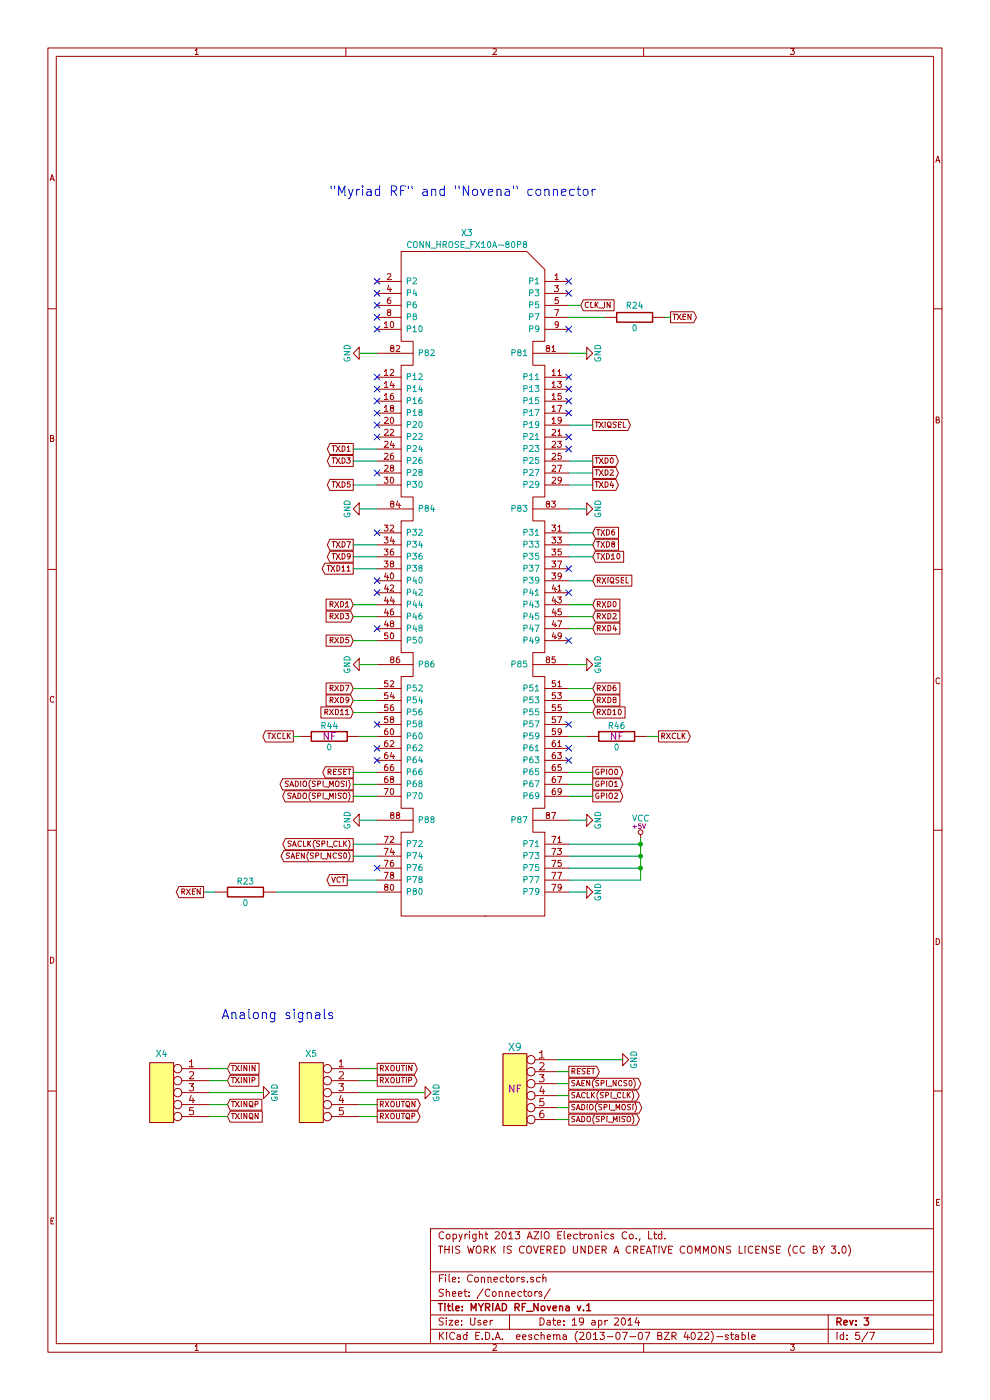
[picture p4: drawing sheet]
EESchema Schematic File Version 2
LIBS:power
LIBS:MYRIAD_RF-cache
EELAYER 27 0
EELAYER END
$Descr User 8266 11692
encoding utf-8
Sheet 5 7
Title "MYRIAD RF_Novena v.1"
Date "19 apr 2014"
Rev "3"
Comp ""
Comment1 "THIS WORK IS COVERED UNDER A CREATIVE COMMONS LICENSE (CC BY 3.0)"
Comment2 "Copyright 2013 AZIO Electronics Co., Ltd."
Comment3 ""
Comment4 ""
$EndDescr
Text GLabel 5500 6150 2    45   Output ~ 0
RXCLK
Text GLabel 5600 2650 2    45   Output ~ 0
TXEN
Text GLabel 4850 2550 2    45   Input ~ 0
CLK_IN
Text GLabel 1700 7450 0    45   Output ~ 0
RXEN
Text GLabel 2950 7150 0    45   Output ~ 0
SAEN(SPI_NCS0)
Text GLabel 2950 7050 0    45   Output ~ 0
SACLK(SPI_CLK)
Text GLabel 2950 6650 0    45   Output ~ 0
SADO(SPI_MISO)
Text GLabel 2950 6550 0    45   Output ~ 0
SADIO(SPI_MOSI)
Text GLabel 2450 6150 0    45   Output ~ 0
TXCLK
Text GLabel 2950 6450 0    45   Output ~ 0
RESET
$Comp
L GND #PWR067
U 1 1
P 3000 6850
F 0 "#PWR067" H 3000 6950 50  0001 C CNN
F 1 "GND" H 3000 6750 50  0000 C CNN
F 2 "" H 3000 6850 60  0001 C CNN
F 3 "" H 3000 6850 60  0001 C CNN
	1    3000 6850
	0    1    1    0   
$EndComp
$Comp
L GND #PWR068
U 1 1
P 3000 5550
F 0 "#PWR068" H 3000 5650 50  0001 C CNN
F 1 "GND" H 3000 5450 50  0000 C CNN
F 2 "" H 3000 5550 60  0001 C CNN
F 3 "" H 3000 5550 60  0001 C CNN
	1    3000 5550
	0    1    1    0   
$EndComp
$Comp
L GND #PWR069
U 1 1
P 3000 4250
F 0 "#PWR069" H 3000 4350 50  0001 C CNN
F 1 "GND" H 3000 4150 50  0000 C CNN
F 2 "" H 3000 4250 60  0001 C CNN
F 3 "" H 3000 4250 60  0001 C CNN
	1    3000 4250
	0    1    1    0   
$EndComp
$Comp
L GND #PWR070
U 1 1
P 3000 2950
F 0 "#PWR070" H 3000 3050 50  0001 C CNN
F 1 "GND" H 3000 2850 50  0000 C CNN
F 2 "" H 3000 2950 60  0001 C CNN
F 3 "" H 3000 2950 60  0001 C CNN
	1    3000 2950
	0    1    1    0   
$EndComp
$Comp
L GND #PWR071
U 1 1
P 4900 2950
F 0 "#PWR071" H 4900 3050 50  0001 C CNN
F 1 "GND" H 4900 2850 50  0000 C CNN
F 2 "" H 4900 2950 60  0001 C CNN
F 3 "" H 4900 2950 60  0001 C CNN
	1    4900 2950
	0    -1   -1   0   
$EndComp
$Comp
L GND #PWR072
U 1 1
P 4900 4250
F 0 "#PWR072" H 4900 4350 50  0001 C CNN
F 1 "GND" H 4900 4150 50  0000 C CNN
F 2 "" H 4900 4250 60  0001 C CNN
F 3 "" H 4900 4250 60  0001 C CNN
	1    4900 4250
	0    -1   -1   0   
$EndComp
$Comp
L GND #PWR073
U 1 1
P 4900 5550
F 0 "#PWR073" H 4900 5650 50  0001 C CNN
F 1 "GND" H 4900 5450 50  0000 C CNN
F 2 "" H 4900 5550 60  0001 C CNN
F 3 "" H 4900 5550 60  0001 C CNN
	1    4900 5550
	0    -1   -1   0   
$EndComp
$Comp
L GND #PWR074
U 1 1
P 4900 6850
F 0 "#PWR074" H 4900 6950 50  0001 C CNN
F 1 "GND" H 4900 6750 50  0000 C CNN
F 2 "" H 4900 6850 60  0001 C CNN
F 3 "" H 4900 6850 60  0001 C CNN
	1    4900 6850
	0    -1   -1   0   
$EndComp
$Comp
L GND #PWR075
U 1 1
P 2200 9125
F 0 "#PWR075" H 2200 9225 50  0001 C CNN
F 1 "GND" H 2200 9025 50  0000 C CNN
F 2 "" H 2200 9125 60  0001 C CNN
F 3 "" H 2200 9125 60  0001 C CNN
	1    2200 9125
	0    -1   -1   0   
$EndComp
$Comp
L GND #PWR076
U 1 1
P 3550 9125
F 0 "#PWR076" H 3550 9225 50  0001 C CNN
F 1 "GND" H 3550 9025 50  0000 C CNN
F 2 "" H 3550 9125 60  0001 C CNN
F 3 "" H 3550 9125 60  0001 C CNN
	1    3550 9125
	0    -1   -1   0   
$EndComp
$Comp
L CONN_5 X5
U 1 1
P 2600 9125
F 0 "X5" H 2600 9445 50  0000 C CNN
F 1 "5-104348-3" H 2600 8785 50  0001 C CNN
F 2 "VR_pinhead5" H 2600 9125 60  0001 C CNN
F 3 "" H 2600 9125 60  0001 C CNN
F 4 ".100 inch AMPMODU Headers; RIGHT ANGLE; 5WAY;" H 2600 9125 60  0001 C CNN "Description"
F 5 "5-104348-3" H 2600 9125 60  0001 C CNN "Manufacturer Part Number"
F 6 "TE Connectivity" H 2600 9125 60  0001 C CNN "Manufacturer"
F 7 "TTI" H 2600 9125 60  0001 C CNN "Vendor"
F 8 "5-104348-3" H 2600 9125 60  0001 C CNN "Vendor Part Number"
	1    2600 9125
	-1   0    0    -1  
$EndComp
$Comp
L CONN_5 X4
U 1 1
P 1350 9125
F 0 "X4" H 1350 9445 50  0000 C CNN
F 1 "5-104348-3" H 1350 8785 50  0001 C CNN
F 2 "VR_pinhead5" H 1350 9125 60  0001 C CNN
F 3 "" H 1350 9125 60  0001 C CNN
F 4 ".100 inch AMPMODU Headers; RIGHT ANGLE; 5WAY;" H 1350 9125 60  0001 C CNN "Description"
F 5 "5-104348-3" H 1350 9125 60  0001 C CNN "Manufacturer Part Number"
F 6 "TE Connectivity" H 1350 9125 60  0001 C CNN "Manufacturer"
F 7 "TTI" H 1350 9125 60  0001 C CNN "Vendor"
F 8 "5-104348-3" H 1350 9125 60  0001 C CNN "Vendor Part Number"
	1    1350 9125
	-1   0    0    -1  
$EndComp
Text GLabel 3150 9325 2    45   Output ~ 0
RXOUTQP
Text GLabel 3150 9225 2    45   Output ~ 0
RXOUTQN
Text GLabel 3150 9025 2    45   Output ~ 0
RXOUTIP
Text GLabel 3150 8925 2    45   Output ~ 0
RXOUTIN
Text GLabel 1900 9325 2    45   Input ~ 0
TXINQN
Text GLabel 1900 9225 2    45   Input ~ 0
TXINQP
Text GLabel 1900 9025 2    45   Input ~ 0
TXINIP
Text GLabel 1900 8925 2    45   Input ~ 0
TXININ
Text GLabel 4950 6650 2    45   Output ~ 0
GPIO2
Text GLabel 4950 6550 2    45   Output ~ 0
GPIO1
Text GLabel 4950 6450 2    45   Output ~ 0
GPIO0
Text GLabel 4950 5950 2    45   Input ~ 0
RXD10
Text GLabel 4950 5850 2    45   Input ~ 0
RXD8
Text GLabel 4950 5750 2    45   Input ~ 0
RXD6
Text GLabel 4950 5250 2    45   Input ~ 0
RXD4
Text GLabel 4950 5150 2    45   Input ~ 0
RXD2
Text GLabel 4950 5050 2    45   Input ~ 0
RXD0
Text GLabel 4950 4850 2    45   Input ~ 0
RXIQSEL
Text GLabel 4950 4650 2    45   Input ~ 0
TXD10
Text GLabel 4950 4550 2    45   Input ~ 0
TXD8
Text GLabel 4950 4450 2    45   Input ~ 0
TXD6
Text GLabel 4950 4050 2    45   Output ~ 0
TXD4
Text GLabel 4950 3950 2    45   Output ~ 0
TXD2
Text GLabel 4950 3850 2    45   Output ~ 0
TXD0
Text GLabel 4950 3550 2    45   Output ~ 0
TXIQSEL
Text GLabel 2950 5950 0    45   Input ~ 0
RXD11
Text GLabel 2950 5850 0    45   Input ~ 0
RXD9
Text GLabel 2950 5750 0    45   Input ~ 0
RXD7
Text GLabel 2950 5350 0    45   Input ~ 0
RXD5
Text GLabel 2950 5150 0    45   Input ~ 0
RXD3
Text GLabel 2950 5050 0    45   Input ~ 0
RXD1
Text GLabel 2950 4750 0    45   Output ~ 0
TXD11
Text GLabel 2950 4650 0    45   Output ~ 0
TXD9
Text GLabel 2950 4550 0    45   Output ~ 0
TXD7
Text GLabel 2950 4050 0    45   Output ~ 0
TXD5
Text GLabel 2950 3850 0    45   Output ~ 0
TXD3
Text GLabel 2950 3750 0    45   Output ~ 0
TXD1
$Comp
L FX10A-80P8 X3
U 1 1
P 3950 4850
F 0 "X3" H 3900 7750 50  0000 C CNN
F 1 "CONN_HROSE_FX10A-80P8" H 3900 7650 50  0000 C CNN
F 2 "FX10A-80P8" H 3950 4850 60  0001 C CNN
F 3 "" H 3950 4850 60  0001 C CNN
F 4 "CONN HEADER 80POS W/O POST SMD" H 3950 4850 60  0001 C CNN "Description"
F 5 "FX10B-80P/8-SV1(71)" H 3950 4850 60  0001 C CNN "Manufacturer Part Number"
F 6 "Hirose Electric" H 3950 4850 60  0001 C CNN "Manufacturer"
F 7 "Digi-Key" H 3950 4850 60  0001 C CNN "Vendor"
F 8 "H11228-ND" H 3950 4850 60  0001 C CNN "Vendor Part Number"
	1    3950 4850
	1    0    0    -1  
$EndComp
NoConn ~ 3150 3250
NoConn ~ 3150 3350
NoConn ~ 3150 3550
NoConn ~ 3150 3650
NoConn ~ 3150 4950
NoConn ~ 3150 4850
NoConn ~ 3150 6250
NoConn ~ 4750 6250
NoConn ~ 4750 4950
NoConn ~ 4750 3650
NoConn ~ 4750 3350
NoConn ~ 4750 3250
$Comp
L VCC #PWR077
U 1 1
P 5350 7000
F 0 "#PWR077" H 5350 7120 20  0001 C CNN
F 1 "VCC" H 5350 7160 50  0000 C CNN
F 2 "" H 5350 7000 60  0001 C CNN
F 3 "" H 5350 7000 60  0001 C CNN
F 4 "+5V" H 5336 7094 39  0000 C CNN "Voltage"
	1    5350 7000
	1    0    0    -1  
$EndComp
$Comp
L R R44
U 1 1
P 2750 6150
F 0 "R44" V 2840 6150 50  0000 C CNN
F 1 "0" V 2660 6150 50  0000 C CNN
F 2 "R_SM0402" H 2750 6150 60  0001 C CNN
F 3 "" H 2750 6150 60  0001 C CNN
F 4 "RESISTOR; 0402; 0R; REEL 10000;" H 2750 6150 60  0001 C CNN "Description"
F 5 "RC0402JR-070RL" H 2750 6150 60  0001 C CNN "Manufacturer Part Number"
F 6 "YAGEO (PHYCOMP)" H 2750 6150 60  0001 C CNN "Manufacturer"
F 7 "Farnell" H 2750 6150 60  0001 C CNN "Vendor"
F 8 "1117280" H 2750 6150 60  0001 C CNN "Vendor Part Number"
F 9 "NF" V 2750 6150 60  0000 C CNN "Install"
F 10 "NOFIT" V 2750 6150 60  0001 C CNN "Assemble"
	1    2750 6150
	0    -1   -1   0   
$EndComp
Wire Wire Line
	3000 8925 3150 8925
Wire Wire Line
	3000 9325 3150 9325
Wire Wire Line
	3000 9025 3150 9025
Wire Wire Line
	1750 9325 1900 9325
Wire Wire Line
	1750 9125 2200 9125
Wire Wire Line
	1750 8925 1900 8925
Wire Wire Line
	2950 3750 3150 3750
Wire Wire Line
	2950 4050 3150 4050
Wire Wire Line
	2950 4650 3150 4650
Wire Wire Line
	3150 5050 2950 5050
Wire Wire Line
	3150 5350 2950 5350
Wire Wire Line
	3150 5850 2950 5850
Wire Wire Line
	2950 5950 3150 5950
Wire Wire Line
	3150 6450 2950 6450
Wire Wire Line
	3150 6650 2950 6650
Wire Wire Line
	3150 7150 2950 7150
Wire Wire Line
	5350 7250 4750 7250
Wire Wire Line
	4750 6650 4950 6650
Wire Wire Line
	4750 5850 4950 5850
Wire Wire Line
	4750 5050 4950 5050
Wire Wire Line
	4750 4650 4950 4650
Wire Wire Line
	4750 4450 4950 4450
Wire Wire Line
	4750 3850 4950 3850
Wire Wire Line
	4750 4050 4950 4050
Wire Wire Line
	5350 7150 4750 7150
Wire Wire Line
	5350 7350 4750 7350
Wire Wire Line
	4750 5250 4950 5250
Wire Wire Line
	4750 3950 4950 3950
Wire Wire Line
	4750 3550 4950 3550
Wire Wire Line
	4750 4550 4950 4550
Wire Wire Line
	4750 4850 4950 4850
Wire Wire Line
	4750 5150 4950 5150
Wire Wire Line
	4750 5750 4950 5750
Wire Wire Line
	4750 5950 4950 5950
Wire Wire Line
	4750 6450 4950 6450
Wire Wire Line
	4750 6550 4950 6550
Wire Wire Line
	3150 7050 2950 7050
Wire Wire Line
	2950 6550 3150 6550
Wire Wire Line
	3150 5750 2950 5750
Wire Wire Line
	3150 5150 2950 5150
Wire Wire Line
	3150 4750 2950 4750
Wire Wire Line
	3150 4550 2950 4550
Wire Wire Line
	3150 3850 2950 3850
Wire Wire Line
	1750 9025 1900 9025
Wire Wire Line
	1750 9225 1900 9225
Wire Wire Line
	3000 9125 3550 9125
Wire Wire Line
	3000 9225 3150 9225
Wire Wire Line
	3000 6150 3150 6150
Wire Wire Line
	2500 6150 2450 6150
Wire Wire Line
	1800 7450 1700 7450
Wire Wire Line
	2300 7450 3150 7450
Wire Wire Line
	4900 6150 4750 6150
Wire Wire Line
	5400 6150 5500 6150
Wire Wire Line
	5550 2650 5600 2650
$Comp
L R R23
U 1 1
P 2050 7450
F 0 "R23" V 2140 7450 50  0000 C CNN
F 1 "0" V 1960 7450 50  0000 C CNN
F 2 "R_SM0402" H 2050 7450 60  0001 C CNN
F 3 "" H 2050 7450 60  0001 C CNN
F 4 "RESISTOR; 0402; 0R; REEL 10000;" H 2050 7450 60  0001 C CNN "Description"
F 5 "RC0402JR-070RL" H 2050 7450 60  0001 C CNN "Manufacturer Part Number"
F 6 "YAGEO (PHYCOMP)" H 2050 7450 60  0001 C CNN "Manufacturer"
F 7 "Farnell" H 2050 7450 60  0001 C CNN "Vendor"
F 8 "1117280" H 2050 7450 60  0001 C CNN "Vendor Part Number"
	1    2050 7450
	0    -1   -1   0   
$EndComp
$Comp
L R R24
U 1 1
P 5300 2650
F 0 "R24" V 5400 2650 50  0000 C CNN
F 1 "0" V 5210 2650 50  0000 C CNN
F 2 "R_SM0402" H 5300 2650 60  0001 C CNN
F 3 "" H 5300 2650 60  0001 C CNN
F 4 "RESISTOR; 0402; 0R; REEL 10000;" H 5300 2650 60  0001 C CNN "Description"
F 5 "RC0402JR-070RL" H 5300 2650 60  0001 C CNN "Manufacturer Part Number"
F 6 "YAGEO (PHYCOMP)" H 5300 2650 60  0001 C CNN "Manufacturer"
F 7 "Farnell" H 5300 2650 60  0001 C CNN "Vendor"
F 8 "1117280" H 5300 2650 60  0001 C CNN "Vendor Part Number"
	1    5300 2650
	0    -1   -1   0   
$EndComp
$Comp
L R R46
U 1 1
P 5150 6150
F 0 "R46" V 5240 6150 50  0000 C CNN
F 1 "0" V 5060 6150 50  0000 C CNN
F 2 "R_SM0402" H 5150 6150 60  0001 C CNN
F 3 "" H 5150 6150 60  0001 C CNN
F 4 "RESISTOR; 0402; 0R; REEL 10000;" H 5150 6150 60  0001 C CNN "Description"
F 5 "RC0402JR-070RL" H 5150 6150 60  0001 C CNN "Manufacturer Part Number"
F 6 "YAGEO (PHYCOMP)" H 5150 6150 60  0001 C CNN "Manufacturer"
F 7 "Farnell" H 5150 6150 60  0001 C CNN "Vendor"
F 8 "1117280" H 5150 6150 60  0001 C CNN "Vendor Part Number"
F 9 "NF" V 5150 6150 60  0000 C CNN "Install"
F 10 "NOFIT" V 5150 6150 60  0001 C CNN "Assemble"
	1    5150 6150
	0    -1   -1   0   
$EndComp
Wire Wire Line
	4850 2550 4750 2550
Wire Wire Line
	5050 2650 4750 2650
Wire Wire Line
	4750 2950 4900 2950
Wire Wire Line
	4750 4250 4900 4250
Wire Wire Line
	4750 5550 4900 5550
Wire Wire Line
	4750 6850 4900 6850
Wire Wire Line
	5350 7000 5350 7350
Wire Wire Line
	5350 7050 4750 7050
Connection ~ 5350 7050
Connection ~ 5350 7150
Connection ~ 5350 7250
$Comp
L GND #PWR078
U 1 1
P 4900 7450
F 0 "#PWR078" H 4900 7550 50  0001 C CNN
F 1 "GND" H 4900 7350 50  0000 C CNN
F 2 "" H 4900 7450 60  0001 C CNN
F 3 "" H 4900 7450 60  0001 C CNN
	1    4900 7450
	0    -1   -1   0   
$EndComp
Wire Wire Line
	4750 7450 4900 7450
Wire Wire Line
	3150 6850 3000 6850
Wire Wire Line
	3150 5550 3000 5550
Wire Wire Line
	3150 4250 3000 4250
Wire Wire Line
	3150 2950 3000 2950
NoConn ~ 3150 2350
NoConn ~ 3150 2450
NoConn ~ 3150 2550
NoConn ~ 3150 2650
NoConn ~ 3150 2750
NoConn ~ 4750 2450
NoConn ~ 4750 2750
NoConn ~ 3150 3150
NoConn ~ 4750 3150
NoConn ~ 4750 3750
NoConn ~ 3150 3950
NoConn ~ 3150 4450
NoConn ~ 4750 4750
NoConn ~ 4750 5350
NoConn ~ 3150 5250
NoConn ~ 4750 6350
NoConn ~ 4750 6050
NoConn ~ 3150 6050
NoConn ~ 3150 6350
NoConn ~ 4750 3450
NoConn ~ 3150 3450
NoConn ~ 3150 7250
NoConn ~ 4750 2350
Text Notes 2750 1650 0    79   ~ 0
"Myriad RF" and "Novena" connector
Text GLabel 2900 7350 0    45   Output ~ 0
VCT
Wire Wire Line
	3150 7350 2900 7350
Text Notes 1850 8525 0    79   ~ 0
Analong signals
$Comp
L CONN_6 X9
U 1 1
P 4300 9100
F 0 "X9" H 4300 9450 60  0000 C CNN
F 1 "CONN_6" V 4350 9100 60  0001 C CNN
F 2 "pinhead6" H 4300 9100 60  0001 C CNN
F 3 "" H 4300 9100 60  0001 C CNN
F 4 "Headers & Wire Housings 06; MODII; HDR SRST; B/A; W/HD;" H 4300 9100 60  0001 C CNN "Description"
F 5 "104345-4" H 4300 9100 60  0001 C CNN "Manufacturer Part Number"
F 6 "TE Connectivity" H 4300 9100 60  0001 C CNN "Manufacturer"
F 7 "TTI" H 4300 9100 60  0001 C CNN "Vendor"
F 8 "104345-4" H 4300 9100 60  0001 C CNN "Vendor Part Number"
F 9 "NF" H 4300 9100 60  0000 C CNN "Install"
F 10 "NOFIT" H 4300 9100 60  0001 C CNN "Assemble"
	1    4300 9100
	-1   0    0    -1  
$EndComp
Text GLabel 4750 9050 2    45   Output ~ 0
SAEN(SPI_NCS0)
Text GLabel 4750 8950 2    45   Output ~ 0
RESET
Text GLabel 4750 9250 2    45   Output ~ 0
SADIO(SPI_MOSI)
Text GLabel 4750 9150 2    45   Output ~ 0
SACLK(SPI_CLK)
Text GLabel 4750 9350 2    45   Output ~ 0
SADO(SPI_MISO)
$Comp
L GND #PWR079
U 1 1
P 5200 8850
F 0 "#PWR079" H 5200 8950 50  0001 C CNN
F 1 "GND" H 5200 8750 50  0000 C CNN
F 2 "" H 5200 8850 60  0001 C CNN
F 3 "" H 5200 8850 60  0001 C CNN
	1    5200 8850
	0    -1   -1   0   
$EndComp
Wire Wire Line
	4650 8850 5200 8850
Wire Wire Line
	4650 8950 4750 8950
Wire Wire Line
	4650 9050 4750 9050
Wire Wire Line
	4650 9150 4750 9150
Wire Wire Line
	4650 9250 4750 9250
Wire Wire Line
	4650 9350 4750 9350
$EndSCHEMATC
